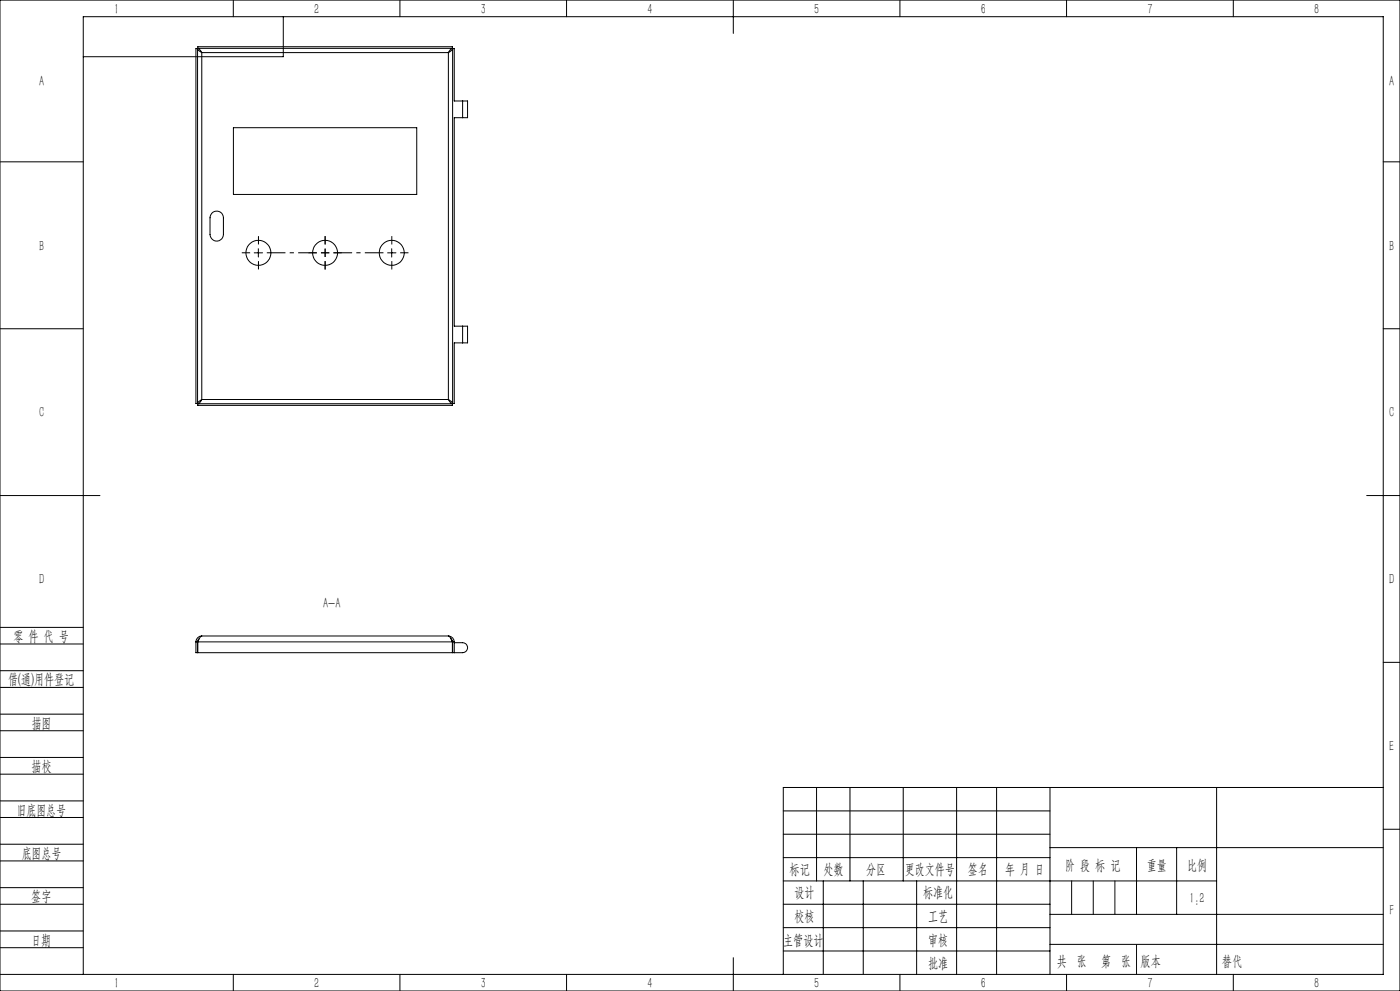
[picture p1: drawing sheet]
<svg xmlns="http://www.w3.org/2000/svg" width="420mm" height="297mm" viewBox="0 0 420 297" stroke-linecap="round" stroke-linejoin="round" font-family="sans-serif">
<g fill="none" stroke="#000" stroke-width=".3">
<path d="M0 0h420v297h-420zM59.3 14.6l.1 .3 1.1 .9M59.3 14.6h-.5v106.3h.5M59.3 14.6v106.3M59.3 14.5l.6 .3 .6 1M59.3 14.5h76.4l-.6 .4-.6 .9M59.3 14.5v-.5h76.4v107.5h-76.4v-.5M60.5 15.8h74M60.5 15.8v103.9M70 0v5M85 5v12h-60M120 0v5"/>
<path d="M134.5 15.8l.9-.7 .4-.5h.5v15.7h2.5M134.5 15.8v103.9M170 0v5M220 0v10M270 0v5M320 0v5M370 0v5M70 38.3h55v20h-55zM138.8 30.3h1.5v5h-1.5M138.8 35.3h-2.5v62.5h2.5M138.8 30.3v5M0 48.5h25"/>
<path d="M415 48.5h5M63.5 63.9a2.01 2.01 0 0 1 2.2-.5 2.01 2.01 0 0 1 1.3 1.9v5a2.01 2.01 0 0 1-2 2 2.01 2.01 0 0 1-2-2v-5zM76.3 75.8h2.5M77.5 74.5v2.5M116.3 75.8h2.5M117.5 74.5v2.5M0 98.5h25M138.8 97.8h1.5v5h-1.5M138.8 97.8v5M415 98.5h5M60.5 119.7l-.9 .7-.3 .5M60.5 119.7l-.5 .9-.7 .4"/>
<path d="M60.5 119.7h74M134.5 119.7l.6 1 .6 .3h-76.4M138.8 102.8h-2.5v18.1h-.5l-.4-.6-.9-.6M0 148.5h30M410 148.5h10M0 193h25M0 188h25M58.8 192.4v3.2h80a1.5 1.5 0 0 0 1.5-1.5 1.5 1.5 0 0 0-1.5-1.5h-2.5M58.8 192.4h77.5M59.8 191.3l-.4 .5-.1 .6v3.2M60.5 190.6l-.6 .6-.6 1.2v3.2M60.5 190.6a1.8 1.8 0 0 0-1.7 1.8"/>
<path d="M60.5 190.6h74M134.5 190.6l.6 .5 .6 1.3M134.5 190.6a1.85 1.85 0 0 1 1.8 1.8M135.2 191.4l.6 1M135.7 192.4v3.2M136.3 192.4v3.2M415 198.5h5M0 206h25M0 201h25M0 219h25M0 214h25M0 232h25"/>
<path d="M0 227h25M245 236v28M255 236v28M271 236v28M287 236v56M299 236v56M315 236v56M365 236v56M415 236h-180v56M0 245h25M0 240h25M0 258h25"/>
<path d="M0 253h25M235 243h80M235 250h80M235 257h80M315 254h100M341 254v20M353 254v20M415 248.5h5M0 271h25M0 266h25M0 279h25M235 271h80"/>
<path d="M235 264h130M235 278h80M247 264v28M259 264v28M275 264v28M315 274h100M0 284h25M0 292h415v-287h-390v287M70 292v5M120 292v5M170 292v5M220 287v10"/>
<path d="M235 285h80M270 292v5M315 283h100M320 292v5M370 292v5"/>
<circle cx="77.5" cy="75.8" r="3.8"/>
<circle cx="97.5" cy="75.8" r="3.8"/>
<circle cx="117.5" cy="75.8" r="3.8"/>
</g>
<g fill="none" stroke="#000" stroke-width=".3" stroke-dasharray="30.5 1.3 1.3 1.3" stroke-linecap="butt">
<path d="M75 75.8h-2.5M77.5 73.3v-2.5M77.5 78.3v2.5M95 75.8h-2.5M97.5 75.8v-1.3M97.5 75.8h-1.2M97.5 75.8v1.2M97.5 75.8h1.3M97.5 73.3v-2.5M97.5 78.3v2.5M100 75.8h2.5M117.5 73.3v-2.5"/>
<path d="M117.5 78.3v2.5M120 75.8h2.5"/>
</g>
<path d="M80 75.8h15M100 75.8h15" fill="none" stroke="#000" stroke-width=".3" stroke-dasharray="30.5 1.3 1.3 1.3" stroke-dashoffset="24.9" stroke-linecap="butt"/>
<path d="M321.5 264v10M328 264v10M334.5 264v10M341 283v9" fill="none" stroke="#0a0605" stroke-width=".3"/>
<g font-size="4.4">
<text x="34.2" y="4.2">1</text>
<text x="94.2" y="4.2">2</text>
<text x="144.2" y="4.2">3</text>
<text x="194.2" y="4.2">4</text>
<text x="244.2" y="4.2">5</text>
<text x="294.2" y="4.2">6</text>
<text x="344.2" y="4.2">7</text>
<text x="394.2" y="4.2">8</text>
<text x="11.7" y="25.9">A</text>
<text x="416.7" y="25.9">A</text>
<text x="11.7" y="75.1">B</text>
<text x="416.7" y="75.1">B</text>
<text x="11.7" y="125.1">C</text>
<text x="416.7" y="125.1">C</text>
<text x="11.7" y="175.1">D</text>
<text x="416.7" y="175.1">D</text>
<text x="96.9" y="182.3">A-A</text>
<text x="4" y="192">零 件 代 号</text>
<text x="2.5" y="205.1">借(通)用件登记</text>
<text x="9.5" y="218.1">描图</text>
<text x="416.7" y="225.1">E</text>
<text x="9.5" y="231.1">描校</text>
<text x="5" y="244.2">旧底图总号</text>
<text x="6.5" y="257.2">底图总号</text>
<text x="236.9" y="261.9">标记</text>
<text x="247.1" y="261.9">处数</text>
<text x="259.9" y="261.9">分区</text>
<text x="271.5" y="261.9">更改文件号</text>
<text x="290.4" y="261.9">签名</text>
<text x="301.5" y="261.9">年 月 日</text>
<text x="319.5" y="260.6">阶 段 标 记</text>
<text x="344" y="260.6">重量</text>
<text x="356.1" y="260.6">比例</text>
<text x="238.3" y="268.9">设计</text>
<text x="276.9" y="268.9">标准化</text>
<text x="9.4" y="270.1">签字</text>
<text x="356.8" y="270.7">1:2</text>
<text x="416.8" y="274.4">F</text>
<text x="238.3" y="276.1">校核</text>
<text x="278.4" y="276">工艺</text>
<text x="9.4" y="283.2">日期</text>
<text x="234.9" y="283.3">主管设计</text>
<text x="278.4" y="283.3">审核</text>
<text x="278.4" y="290.2">批准</text>
<text x="317.1" y="289.4">共 张</text>
<text x="330.3" y="289.4">第 张</text>
<text x="342.1" y="289.4">版本</text>
<text x="34.2" y="296.2">1</text>
<text x="94.2" y="296.2">2</text>
<text x="144.2" y="296.2">3</text>
<text x="194.2" y="296.2">4</text>
<text x="244.2" y="296.2">5</text>
<text x="294.2" y="296.2">6</text>
<text x="344.2" y="296.2">7</text>
<text x="394.2" y="296.2">8</text>
</g>
<text font-size="4.4" fill="#0a0605" x="366.6" y="289.4">替代</text>
</svg>
